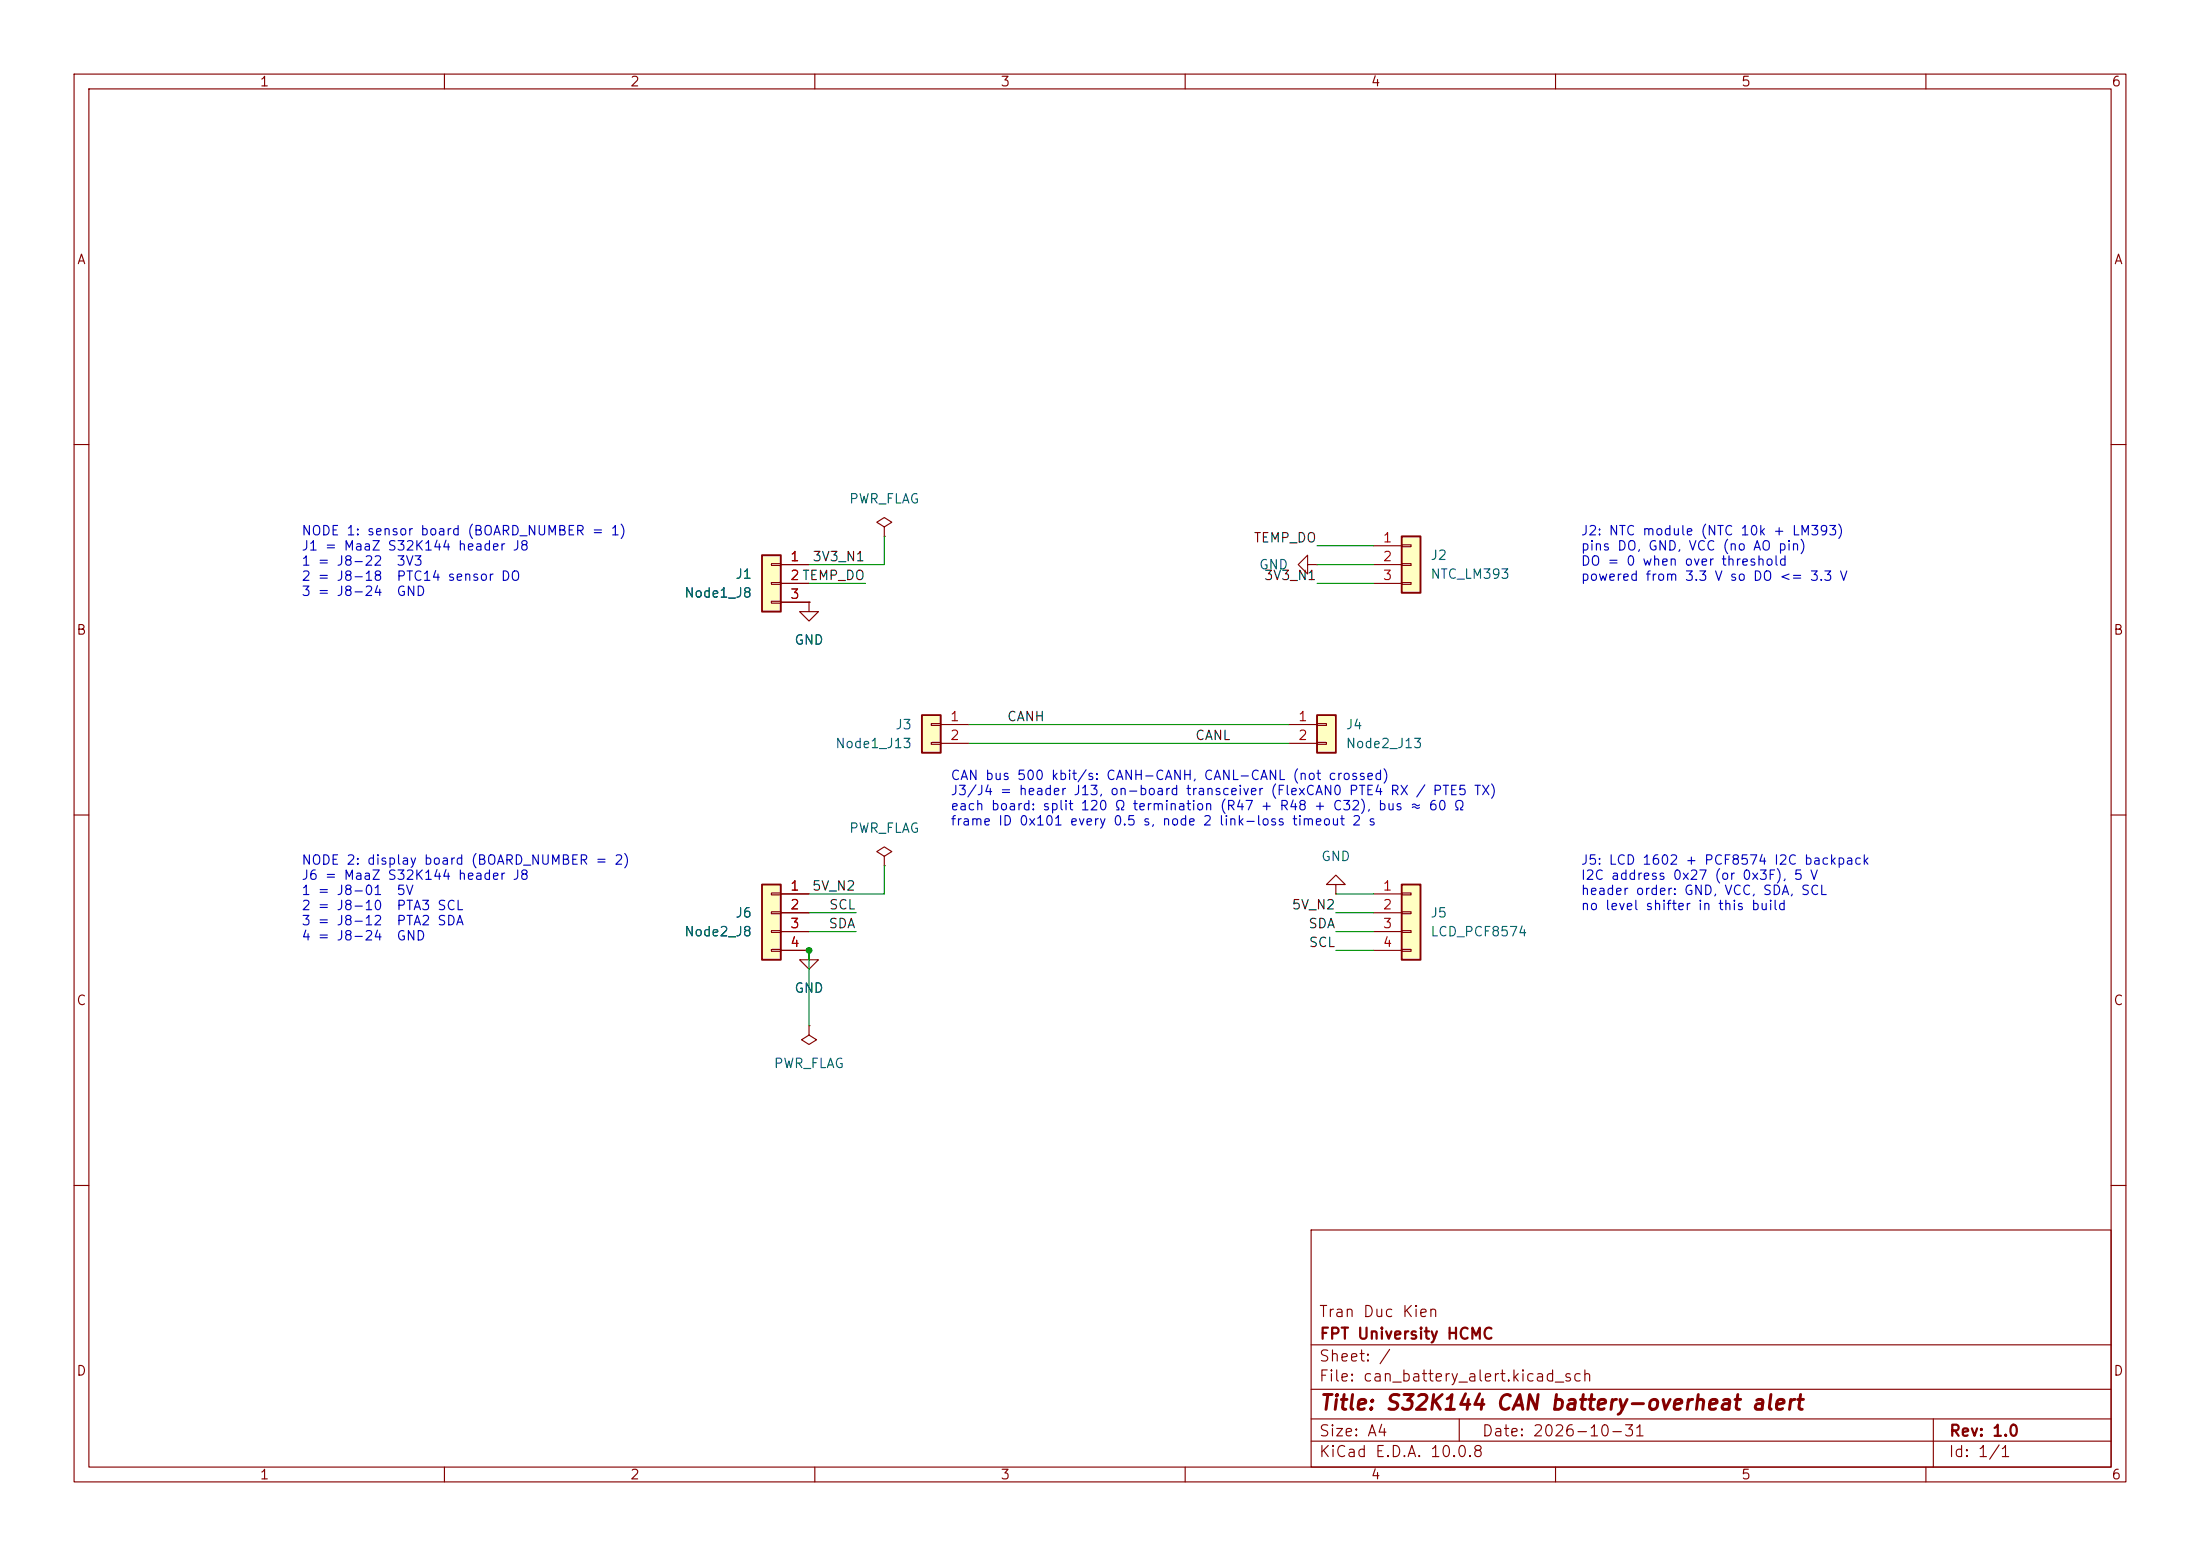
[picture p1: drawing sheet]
(kicad_sch
 (version 20260306)
 (generator "eeschema")
 (generator_version "10.0")
 (paper "A4")
 (title_block
  (title "S32K144 CAN battery-overheat alert")
  (date "2026-10-31")
  (rev "1.0")
  (company "FPT University HCMC")
  (comment 1 "Tran Duc Kien"))
 (lib_symbols
  (symbol "Connector_Generic:Conn_01x02"
   (pin_names
    (offset 1.016) (hide yes)) (exclude_from_sim no) (in_bom yes) (on_board yes)
   (in_pos_files yes)
   (duplicate_pin_numbers_are_jumpers no)
   (property "Reference" "J" (at 0 2.54 0) (show_name no) (do_not_autoplace no) (effects (font (size 1.27 1.27))))
   (property "Value" "Conn_01x02" (at 0 -5.08 0) (show_name no) (do_not_autoplace no) (effects (font (size 1.27 1.27))))
   (property "Footprint" "" (at 0 0 0) (show_name no) (do_not_autoplace no) (hide yes) (effects (font (size 1.27 1.27))))
   (property "Datasheet" "" (at 0 0 0) (show_name no) (do_not_autoplace no) (hide yes) (effects (font (size 1.27 1.27))))
   (property "Description" "Generic connector, single row, 01x02, script generated (kicad-library-utils/schlib/autogen/connector/)" (at 0 0 0) (show_name no) (do_not_autoplace no) (hide yes) (effects (font (size 1.27 1.27))))
   (symbol "Conn_01x02_1_1"
    (rectangle (start -1.27 1.27) (end 1.27 -3.81) (stroke (width 0.254) (type default)) (fill (type background)))
    (rectangle (start -1.27 0.127) (end 0 -0.127) (stroke (width 0.1524) (type default)) (fill (type none)))
    (rectangle (start -1.27 -2.413) (end 0 -2.667) (stroke (width 0.1524) (type default)) (fill (type none)))
    (pin passive line (at -5.08 0 0) (length 3.81) (name "Pin_1" (effects (font (size 1.27 1.27)))) (number "1" (effects (font (size 1.27 1.27)))))
    (pin passive line (at -5.08 -2.54 0) (length 3.81) (name "Pin_2" (effects (font (size 1.27 1.27)))) (number "2" (effects (font (size 1.27 1.27))))))
   (embedded_fonts no))
  (symbol "Connector_Generic:Conn_01x03"
   (pin_names
    (offset 1.016) (hide yes)) (exclude_from_sim no) (in_bom yes) (on_board yes)
   (in_pos_files yes)
   (duplicate_pin_numbers_are_jumpers no)
   (property "Reference" "J" (at 0 5.08 0) (show_name no) (do_not_autoplace no) (effects (font (size 1.27 1.27))))
   (property "Value" "Conn_01x03" (at 0 -5.08 0) (show_name no) (do_not_autoplace no) (effects (font (size 1.27 1.27))))
   (property "Footprint" "" (at 0 0 0) (show_name no) (do_not_autoplace no) (hide yes) (effects (font (size 1.27 1.27))))
   (property "Datasheet" "" (at 0 0 0) (show_name no) (do_not_autoplace no) (hide yes) (effects (font (size 1.27 1.27))))
   (property "Description" "Generic connector, single row, 01x03, script generated (kicad-library-utils/schlib/autogen/connector/)" (at 0 0 0) (show_name no) (do_not_autoplace no) (hide yes) (effects (font (size 1.27 1.27))))
   (symbol "Conn_01x03_1_1"
    (rectangle (start -1.27 3.81) (end 1.27 -3.81) (stroke (width 0.254) (type default)) (fill (type background)))
    (rectangle (start -1.27 2.667) (end 0 2.413) (stroke (width 0.1524) (type default)) (fill (type none)))
    (rectangle (start -1.27 0.127) (end 0 -0.127) (stroke (width 0.1524) (type default)) (fill (type none)))
    (rectangle (start -1.27 -2.413) (end 0 -2.667) (stroke (width 0.1524) (type default)) (fill (type none)))
    (pin passive line (at -5.08 2.54 0) (length 3.81) (name "Pin_1" (effects (font (size 1.27 1.27)))) (number "1" (effects (font (size 1.27 1.27)))))
    (pin passive line (at -5.08 0 0) (length 3.81) (name "Pin_2" (effects (font (size 1.27 1.27)))) (number "2" (effects (font (size 1.27 1.27)))))
    (pin passive line (at -5.08 -2.54 0) (length 3.81) (name "Pin_3" (effects (font (size 1.27 1.27)))) (number "3" (effects (font (size 1.27 1.27))))))
   (embedded_fonts no))
  (symbol "Connector_Generic:Conn_01x04"
   (pin_names
    (offset 1.016) (hide yes)) (exclude_from_sim no) (in_bom yes) (on_board yes)
   (in_pos_files yes)
   (duplicate_pin_numbers_are_jumpers no)
   (property "Reference" "J" (at 0 5.08 0) (show_name no) (do_not_autoplace no) (effects (font (size 1.27 1.27))))
   (property "Value" "Conn_01x04" (at 0 -7.62 0) (show_name no) (do_not_autoplace no) (effects (font (size 1.27 1.27))))
   (property "Footprint" "" (at 0 0 0) (show_name no) (do_not_autoplace no) (hide yes) (effects (font (size 1.27 1.27))))
   (property "Datasheet" "" (at 0 0 0) (show_name no) (do_not_autoplace no) (hide yes) (effects (font (size 1.27 1.27))))
   (property "Description" "Generic connector, single row, 01x04, script generated (kicad-library-utils/schlib/autogen/connector/)" (at 0 0 0) (show_name no) (do_not_autoplace no) (hide yes) (effects (font (size 1.27 1.27))))
   (symbol "Conn_01x04_1_1"
    (rectangle (start -1.27 3.81) (end 1.27 -6.35) (stroke (width 0.254) (type default)) (fill (type background)))
    (rectangle (start -1.27 2.667) (end 0 2.413) (stroke (width 0.1524) (type default)) (fill (type none)))
    (rectangle (start -1.27 0.127) (end 0 -0.127) (stroke (width 0.1524) (type default)) (fill (type none)))
    (rectangle (start -1.27 -2.413) (end 0 -2.667) (stroke (width 0.1524) (type default)) (fill (type none)))
    (rectangle (start -1.27 -4.953) (end 0 -5.207) (stroke (width 0.1524) (type default)) (fill (type none)))
    (pin passive line (at -5.08 2.54 0) (length 3.81) (name "Pin_1" (effects (font (size 1.27 1.27)))) (number "1" (effects (font (size 1.27 1.27)))))
    (pin passive line (at -5.08 0 0) (length 3.81) (name "Pin_2" (effects (font (size 1.27 1.27)))) (number "2" (effects (font (size 1.27 1.27)))))
    (pin passive line (at -5.08 -2.54 0) (length 3.81) (name "Pin_3" (effects (font (size 1.27 1.27)))) (number "3" (effects (font (size 1.27 1.27)))))
    (pin passive line (at -5.08 -5.08 0) (length 3.81) (name "Pin_4" (effects (font (size 1.27 1.27)))) (number "4" (effects (font (size 1.27 1.27))))))
   (embedded_fonts no))
  (symbol "power:GND"
   (power global)
   (pin_numbers (hide yes))
   (pin_names
    (offset 0) (hide yes)) (exclude_from_sim no) (in_bom yes) (on_board yes)
   (in_pos_files yes)
   (duplicate_pin_numbers_are_jumpers no)
   (property "Reference" "#PWR" (at 0 -6.35 0) (show_name no) (do_not_autoplace no) (hide yes) (effects (font (size 1.27 1.27))))
   (property "Value" "GND" (at 0 -3.81 0) (show_name no) (do_not_autoplace no) (effects (font (size 1.27 1.27))))
   (property "Footprint" "" (at 0 0 0) (show_name no) (do_not_autoplace no) (hide yes) (effects (font (size 1.27 1.27))))
   (property "Datasheet" "" (at 0 0 0) (show_name no) (do_not_autoplace no) (hide yes) (effects (font (size 1.27 1.27))))
   (property "Description" "Power symbol creates a global label with name \"GND\" , ground" (at 0 0 0) (show_name no) (do_not_autoplace no) (hide yes) (effects (font (size 1.27 1.27))))
   (symbol "GND_0_1"
    (polyline (pts (xy 0 0) (xy 0 -1.27) (xy 1.27 -1.27) (xy 0 -2.54) (xy -1.27 -1.27) (xy 0 -1.27)) (stroke (width 0) (type default)) (fill (type none))))
   (symbol "GND_1_1"
    (pin power_in line (at 0 0 270) (length 0) (name "" (effects (font (size 1.27 1.27)))) (number "1" (effects (font (size 1.27 1.27))))))
   (embedded_fonts no))
  (symbol "power:PWR_FLAG"
   (power global)
   (pin_numbers (hide yes))
   (pin_names
    (offset 0) (hide yes)) (exclude_from_sim no) (in_bom yes) (on_board yes)
   (in_pos_files yes)
   (duplicate_pin_numbers_are_jumpers no)
   (property "Reference" "#FLG" (at 0 1.905 0) (show_name no) (do_not_autoplace no) (hide yes) (effects (font (size 1.27 1.27))))
   (property "Value" "PWR_FLAG" (at 0 3.81 0) (show_name no) (do_not_autoplace no) (effects (font (size 1.27 1.27))))
   (property "Footprint" "" (at 0 0 0) (show_name no) (do_not_autoplace no) (hide yes) (effects (font (size 1.27 1.27))))
   (property "Datasheet" "" (at 0 0 0) (show_name no) (do_not_autoplace no) (hide yes) (effects (font (size 1.27 1.27))))
   (property "Description" "Special symbol for telling ERC where power comes from" (at 0 0 0) (show_name no) (do_not_autoplace no) (hide yes) (effects (font (size 1.27 1.27))))
   (symbol "PWR_FLAG_0_0"
    (pin power_out line (at 0 0 90) (length 0) (name "" (effects (font (size 1.27 1.27)))) (number "1" (effects (font (size 1.27 1.27))))))
   (symbol "PWR_FLAG_0_1"
    (polyline (pts (xy 0 0) (xy 0 1.27) (xy -1.016 1.905) (xy 0 2.54) (xy 1.016 1.905) (xy 0 1.27)) (stroke (width 0) (type default)) (fill (type none))))
   (embedded_fonts no)))
 (junction
  (at 109.22 128.27)
  (diameter 0)
  (color 0 0 0 0))
 (wire
  (pts (xy 130.81 97.79) (xy 173.99 97.79))
  (stroke (width 0) (type default)))
 (wire
  (pts (xy 115.57 123.19) (xy 109.22 123.19))
  (stroke (width 0) (type default)))
 (wire
  (pts (xy 180.34 125.73) (xy 185.42 125.73))
  (stroke (width 0) (type default)))
 (wire
  (pts (xy 109.22 128.27) (xy 109.22 138.43))
  (stroke (width 0) (type default)))
 (wire
  (pts (xy 109.22 76.2) (xy 119.38 76.2))
  (stroke (width 0) (type default)))
 (wire
  (pts (xy 119.38 116.84) (xy 119.38 120.65))
  (stroke (width 0) (type default)))
 (wire
  (pts (xy 177.8 78.74) (xy 185.42 78.74))
  (stroke (width 0) (type default)))
 (wire
  (pts (xy 115.57 125.73) (xy 109.22 125.73))
  (stroke (width 0) (type default)))
 (wire
  (pts (xy 180.34 123.19) (xy 185.42 123.19))
  (stroke (width 0) (type default)))
 (wire
  (pts (xy 177.8 73.66) (xy 185.42 73.66))
  (stroke (width 0) (type default)))
 (wire
  (pts (xy 180.34 128.27) (xy 185.42 128.27))
  (stroke (width 0) (type default)))
 (wire
  (pts (xy 109.22 120.65) (xy 119.38 120.65))
  (stroke (width 0) (type default)))
 (wire
  (pts (xy 119.38 72.39) (xy 119.38 76.2))
  (stroke (width 0) (type default)))
 (wire
  (pts (xy 116.84 78.74) (xy 109.22 78.74))
  (stroke (width 0) (type default)))
 (wire
  (pts (xy 180.34 120.65) (xy 185.42 120.65))
  (stroke (width 0) (type default)))
 (wire
  (pts (xy 130.81 100.33) (xy 173.99 100.33))
  (stroke (width 0) (type default)))
 (wire
  (pts (xy 177.8 76.2) (xy 185.42 76.2))
  (stroke (width 0) (type default)))
 (label "3V3_N1"
  (at 116.84 76.2 180)
  (effects (font (size 1.27 1.27)) (justify right bottom)))
 (label "TEMP_DO"
  (at 116.84 78.74 180)
  (effects (font (size 1.27 1.27)) (justify right bottom)))
 (label "CANL"
  (at 161.29 100.33 0)
  (effects (font (size 1.27 1.27)) (justify left bottom)))
 (label "CANH"
  (at 135.89 97.79 0)
  (effects (font (size 1.27 1.27)) (justify left bottom)))
 (label "TEMP_DO"
  (at 177.8 73.66 180)
  (effects (font (size 1.27 1.27)) (justify right bottom)))
 (label "5V_N2"
  (at 115.57 120.65 180)
  (effects (font (size 1.27 1.27)) (justify right bottom)))
 (label "SDA"
  (at 115.57 125.73 180)
  (effects (font (size 1.27 1.27)) (justify right bottom)))
 (label "SCL"
  (at 180.34 128.27 180)
  (effects (font (size 1.27 1.27)) (justify right bottom)))
 (label "5V_N2"
  (at 180.34 123.19 180)
  (effects (font (size 1.27 1.27)) (justify right bottom)))
 (label "SDA"
  (at 180.34 125.73 180)
  (effects (font (size 1.27 1.27)) (justify right bottom)))
 (label "3V3_N1"
  (at 177.8 78.74 180)
  (effects (font (size 1.27 1.27)) (justify right bottom)))
 (label "SCL"
  (at 115.57 123.19 180)
  (effects (font (size 1.27 1.27)) (justify right bottom)))
 (symbol
  (lib_id "power:GND")
  (at 109.22 128.27 0)
  (mirror y)
  (unit 1)
  (body_style 1)
  (exclude_from_sim no)
  (in_bom yes)
  (on_board yes)
  (in_pos_files yes)
  (dnp no)
  (fields_autoplaced yes)
  (property "Reference" "#PWR02" (at 109.22 134.62 0) (hide yes) (show_name no) (do_not_autoplace no) (effects (font (size 1.27 1.27))))
  (property "Value" "GND" (at 109.22 133.35 0) (show_name no) (do_not_autoplace no) (effects (font (size 1.27 1.27))))
  (property "Footprint" "" (at 109.22 128.27 0) (hide yes) (show_name no) (do_not_autoplace no) (effects (font (size 1.27 1.27))))
  (property "Datasheet" "" (at 109.22 128.27 0) (hide yes) (show_name no) (do_not_autoplace no) (effects (font (size 1.27 1.27))))
  (property "Description" "Power symbol creates a global label with name \"GND\" , ground" (at 109.22 128.27 0) (hide yes) (show_name no) (do_not_autoplace no) (effects (font (size 1.27 1.27))))
  (pin "1"))
 (symbol
  (lib_id "Connector_Generic:Conn_01x03")
  (at 104.14 78.74 0)
  (mirror y)
  (unit 1)
  (body_style 1)
  (exclude_from_sim no)
  (in_bom yes)
  (on_board yes)
  (in_pos_files yes)
  (dnp no)
  (fields_autoplaced yes)
  (property "Reference" "J1" (at 101.6 77.47 0) (show_name no) (do_not_autoplace no) (effects (font (size 1.27 1.27)) (justify left)))
  (property "Value" "Node1_J8" (at 101.6 80.01 0) (show_name no) (do_not_autoplace no) (effects (font (size 1.27 1.27)) (justify left)))
  (property "Footprint" "" (at 104.14 78.74 0) (hide yes) (show_name no) (do_not_autoplace no) (effects (font (size 1.27 1.27))))
  (property "Datasheet" "" (at 104.14 78.74 0) (hide yes) (show_name no) (do_not_autoplace no) (effects (font (size 1.27 1.27))))
  (property "Description" "Generic connector, single row, 01x03, script generated (kicad-library-utils/schlib/autogen/connector/)" (at 104.14 78.74 0) (hide yes) (show_name no) (do_not_autoplace no) (effects (font (size 1.27 1.27))))
  (pin "3")
  (pin "2")
  (pin "1"))
 (symbol
  (lib_id "power:GND")
  (at 177.8 76.2 270)
  (unit 1)
  (body_style 1)
  (exclude_from_sim no)
  (in_bom yes)
  (on_board yes)
  (in_pos_files yes)
  (dnp no)
  (fields_autoplaced yes)
  (property "Reference" "#PWR03" (at 171.45 76.2 0) (hide yes) (show_name no) (do_not_autoplace no) (effects (font (size 1.27 1.27))))
  (property "Value" "GND" (at 173.99 76.2 90) (show_name no) (do_not_autoplace no) (effects (font (size 1.27 1.27)) (justify right)))
  (property "Footprint" "" (at 177.8 76.2 0) (hide yes) (show_name no) (do_not_autoplace no) (effects (font (size 1.27 1.27))))
  (property "Datasheet" "" (at 177.8 76.2 0) (hide yes) (show_name no) (do_not_autoplace no) (effects (font (size 1.27 1.27))))
  (property "Description" "Power symbol creates a global label with name \"GND\" , ground" (at 177.8 76.2 0) (hide yes) (show_name no) (do_not_autoplace no) (effects (font (size 1.27 1.27))))
  (pin "1"))
 (symbol
  (lib_id "Connector_Generic:Conn_01x02")
  (at 179.07 97.79 0)
  (unit 1)
  (body_style 1)
  (exclude_from_sim no)
  (in_bom yes)
  (on_board yes)
  (in_pos_files yes)
  (dnp no)
  (fields_autoplaced yes)
  (property "Reference" "J4" (at 181.61 97.79 0) (show_name no) (do_not_autoplace no) (effects (font (size 1.27 1.27)) (justify left)))
  (property "Value" "Node2_J13" (at 181.61 100.33 0) (show_name no) (do_not_autoplace no) (effects (font (size 1.27 1.27)) (justify left)))
  (property "Footprint" "" (at 179.07 97.79 0) (hide yes) (show_name no) (do_not_autoplace no) (effects (font (size 1.27 1.27))))
  (property "Datasheet" "" (at 179.07 97.79 0) (hide yes) (show_name no) (do_not_autoplace no) (effects (font (size 1.27 1.27))))
  (property "Description" "Generic connector, single row, 01x02, script generated (kicad-library-utils/schlib/autogen/connector/)" (at 179.07 97.79 0) (hide yes) (show_name no) (do_not_autoplace no) (effects (font (size 1.27 1.27))))
  (pin "1")
  (pin "2"))
 (symbol
  (lib_id "Connector_Generic:Conn_01x03")
  (at 190.5 76.2 0)
  (unit 1)
  (body_style 1)
  (exclude_from_sim no)
  (in_bom yes)
  (on_board yes)
  (in_pos_files yes)
  (dnp no)
  (fields_autoplaced yes)
  (property "Reference" "J2" (at 193.04 74.93 0) (show_name no) (do_not_autoplace no) (effects (font (size 1.27 1.27)) (justify left)))
  (property "Value" "NTC_LM393" (at 193.04 77.47 0) (show_name no) (do_not_autoplace no) (effects (font (size 1.27 1.27)) (justify left)))
  (property "Footprint" "" (at 190.5 76.2 0) (hide yes) (show_name no) (do_not_autoplace no) (effects (font (size 1.27 1.27))))
  (property "Datasheet" "" (at 190.5 76.2 0) (hide yes) (show_name no) (do_not_autoplace no) (effects (font (size 1.27 1.27))))
  (property "Description" "Generic connector, single row, 01x03, script generated (kicad-library-utils/schlib/autogen/connector/)" (at 190.5 76.2 0) (hide yes) (show_name no) (do_not_autoplace no) (effects (font (size 1.27 1.27))))
  (pin "3")
  (pin "2")
  (pin "1"))
 (symbol
  (lib_id "power:GND")
  (at 109.22 81.28 0)
  (mirror y)
  (unit 1)
  (body_style 1)
  (exclude_from_sim no)
  (in_bom yes)
  (on_board yes)
  (in_pos_files yes)
  (dnp no)
  (fields_autoplaced yes)
  (property "Reference" "#PWR01" (at 109.22 87.63 0) (hide yes) (show_name no) (do_not_autoplace no) (effects (font (size 1.27 1.27))))
  (property "Value" "GND" (at 109.22 86.36 0) (show_name no) (do_not_autoplace no) (effects (font (size 1.27 1.27))))
  (property "Footprint" "" (at 109.22 81.28 0) (hide yes) (show_name no) (do_not_autoplace no) (effects (font (size 1.27 1.27))))
  (property "Datasheet" "" (at 109.22 81.28 0) (hide yes) (show_name no) (do_not_autoplace no) (effects (font (size 1.27 1.27))))
  (property "Description" "Power symbol creates a global label with name \"GND\" , ground" (at 109.22 81.28 0) (hide yes) (show_name no) (do_not_autoplace no) (effects (font (size 1.27 1.27))))
  (pin "1"))
 (symbol
  (lib_id "power:PWR_FLAG")
  (at 119.38 72.39 0)
  (unit 1)
  (body_style 1)
  (exclude_from_sim no)
  (in_bom yes)
  (on_board yes)
  (in_pos_files yes)
  (dnp no)
  (fields_autoplaced yes)
  (property "Reference" "#FLG03" (at 119.38 71.12 0) (hide yes) (show_name no) (do_not_autoplace no) (effects (font (size 1.27 1.27))))
  (property "Value" "PWR_FLAG" (at 119.38 67.31 0) (show_name no) (do_not_autoplace no) (effects (font (size 1.27 1.27))))
  (property "Footprint" "" (at 119.38 72.39 0) (hide yes) (show_name no) (do_not_autoplace no) (effects (font (size 1.27 1.27))))
  (property "Datasheet" "" (at 119.38 72.39 0) (hide yes) (show_name no) (do_not_autoplace no) (effects (font (size 1.27 1.27))))
  (property "Description" "Special symbol for telling ERC where power comes from" (at 119.38 72.39 0) (hide yes) (show_name no) (do_not_autoplace no) (effects (font (size 1.27 1.27))))
  (pin "1"))
 (symbol
  (lib_id "Connector_Generic:Conn_01x04")
  (at 104.14 123.19 0)
  (mirror y)
  (unit 1)
  (body_style 1)
  (exclude_from_sim no)
  (in_bom yes)
  (on_board yes)
  (in_pos_files yes)
  (dnp no)
  (fields_autoplaced yes)
  (property "Reference" "J6" (at 101.6 123.19 0) (show_name no) (do_not_autoplace no) (effects (font (size 1.27 1.27)) (justify left)))
  (property "Value" "Node2_J8" (at 101.6 125.73 0) (show_name no) (do_not_autoplace no) (effects (font (size 1.27 1.27)) (justify left)))
  (property "Footprint" "" (at 104.14 123.19 0) (hide yes) (show_name no) (do_not_autoplace no) (effects (font (size 1.27 1.27))))
  (property "Datasheet" "" (at 104.14 123.19 0) (hide yes) (show_name no) (do_not_autoplace no) (effects (font (size 1.27 1.27))))
  (property "Description" "Generic connector, single row, 01x04, script generated (kicad-library-utils/schlib/autogen/connector/)" (at 104.14 123.19 0) (hide yes) (show_name no) (do_not_autoplace no) (effects (font (size 1.27 1.27))))
  (pin "2")
  (pin "1")
  (pin "3")
  (pin "4"))
 (symbol
  (lib_id "power:PWR_FLAG")
  (at 109.22 138.43 180)
  (unit 1)
  (body_style 1)
  (exclude_from_sim no)
  (in_bom yes)
  (on_board yes)
  (in_pos_files yes)
  (dnp no)
  (fields_autoplaced yes)
  (property "Reference" "#FLG01" (at 109.22 139.7 0) (hide yes) (show_name no) (do_not_autoplace no) (effects (font (size 1.27 1.27))))
  (property "Value" "PWR_FLAG" (at 109.22 143.51 0) (show_name no) (do_not_autoplace no) (effects (font (size 1.27 1.27))))
  (property "Footprint" "" (at 109.22 138.43 0) (hide yes) (show_name no) (do_not_autoplace no) (effects (font (size 1.27 1.27))))
  (property "Datasheet" "" (at 109.22 138.43 0) (hide yes) (show_name no) (do_not_autoplace no) (effects (font (size 1.27 1.27))))
  (property "Description" "Special symbol for telling ERC where power comes from" (at 109.22 138.43 0) (hide yes) (show_name no) (do_not_autoplace no) (effects (font (size 1.27 1.27))))
  (pin "1"))
 (symbol
  (lib_id "power:PWR_FLAG")
  (at 119.38 116.84 0)
  (unit 1)
  (body_style 1)
  (exclude_from_sim no)
  (in_bom yes)
  (on_board yes)
  (in_pos_files yes)
  (dnp no)
  (fields_autoplaced yes)
  (property "Reference" "#FLG02" (at 119.38 114.3 0) (hide yes) (show_name no) (do_not_autoplace no) (effects (font (size 1.27 1.27))))
  (property "Value" "PWR_FLAG" (at 119.38 111.76 0) (show_name no) (do_not_autoplace no) (effects (font (size 1.27 1.27))))
  (property "Footprint" "" (at 119.38 116.84 0) (hide yes) (show_name no) (do_not_autoplace no) (effects (font (size 1.27 1.27))))
  (property "Datasheet" "" (at 119.38 116.84 0) (hide yes) (show_name no) (do_not_autoplace no) (effects (font (size 1.27 1.27))))
  (property "Description" "Special symbol for telling ERC where power comes from" (at 119.38 116.84 0) (hide yes) (show_name no) (do_not_autoplace no) (effects (font (size 1.27 1.27))))
  (pin "1"))
 (symbol
  (lib_id "Connector_Generic:Conn_01x02")
  (at 125.73 97.79 0)
  (mirror y)
  (unit 1)
  (body_style 1)
  (exclude_from_sim no)
  (in_bom yes)
  (on_board yes)
  (in_pos_files yes)
  (dnp no)
  (fields_autoplaced yes)
  (property "Reference" "J3" (at 123.19 97.79 0) (show_name no) (do_not_autoplace no) (effects (font (size 1.27 1.27)) (justify left)))
  (property "Value" "Node1_J13" (at 123.19 100.33 0) (show_name no) (do_not_autoplace no) (effects (font (size 1.27 1.27)) (justify left)))
  (property "Footprint" "" (at 125.73 97.79 0) (hide yes) (show_name no) (do_not_autoplace no) (effects (font (size 1.27 1.27))))
  (property "Datasheet" "" (at 125.73 97.79 0) (hide yes) (show_name no) (do_not_autoplace no) (effects (font (size 1.27 1.27))))
  (property "Description" "Generic connector, single row, 01x02, script generated (kicad-library-utils/schlib/autogen/connector/)" (at 125.73 97.79 0) (hide yes) (show_name no) (do_not_autoplace no) (effects (font (size 1.27 1.27))))
  (pin "1")
  (pin "2"))
 (symbol
  (lib_id "power:GND")
  (at 180.34 120.65 180)
  (unit 1)
  (body_style 1)
  (exclude_from_sim no)
  (in_bom yes)
  (on_board yes)
  (in_pos_files yes)
  (dnp no)
  (fields_autoplaced yes)
  (property "Reference" "#PWR04" (at 180.34 114.3 0) (hide yes) (show_name no) (do_not_autoplace no) (effects (font (size 1.27 1.27))))
  (property "Value" "GND" (at 180.34 115.57 0) (show_name no) (do_not_autoplace no) (effects (font (size 1.27 1.27))))
  (property "Footprint" "" (at 180.34 120.65 0) (hide yes) (show_name no) (do_not_autoplace no) (effects (font (size 1.27 1.27))))
  (property "Datasheet" "" (at 180.34 120.65 0) (hide yes) (show_name no) (do_not_autoplace no) (effects (font (size 1.27 1.27))))
  (property "Description" "Power symbol creates a global label with name \"GND\" , ground" (at 180.34 120.65 0) (hide yes) (show_name no) (do_not_autoplace no) (effects (font (size 1.27 1.27))))
  (pin "1"))
 (symbol
  (lib_id "Connector_Generic:Conn_01x04")
  (at 190.5 123.19 0)
  (unit 1)
  (body_style 1)
  (exclude_from_sim no)
  (in_bom yes)
  (on_board yes)
  (in_pos_files yes)
  (dnp no)
  (fields_autoplaced yes)
  (property "Reference" "J5" (at 193.04 123.19 0) (show_name no) (do_not_autoplace no) (effects (font (size 1.27 1.27)) (justify left)))
  (property "Value" "LCD_PCF8574" (at 193.04 125.73 0) (show_name no) (do_not_autoplace no) (effects (font (size 1.27 1.27)) (justify left)))
  (property "Footprint" "" (at 190.5 123.19 0) (hide yes) (show_name no) (do_not_autoplace no) (effects (font (size 1.27 1.27))))
  (property "Datasheet" "" (at 190.5 123.19 0) (hide yes) (show_name no) (do_not_autoplace no) (effects (font (size 1.27 1.27))))
  (property "Description" "Generic connector, single row, 01x04, script generated (kicad-library-utils/schlib/autogen/connector/)" (at 190.5 123.19 0) (hide yes) (show_name no) (do_not_autoplace no) (effects (font (size 1.27 1.27))))
  (pin "2")
  (pin "1")
  (pin "3")
  (pin "4"))
 (text "NODE 1: sensor board (BOARD_NUMBER = 1)\nJ1 = MaaZ S32K144 header J8\n1 = J8-22  3V3\n2 = J8-18  PTC14 sensor DO\n3 = J8-24  GND"
  (exclude_from_sim no)
  (at 40.64 71.12 0)
  (effects (font (size 1.27 1.27)) (justify left top)))
 (text "J2: NTC module (NTC 10k + LM393)\npins DO, GND, VCC (no AO pin)\nDO = 0 when over threshold\npowered from 3.3 V so DO <= 3.3 V"
  (exclude_from_sim no)
  (at 213.36 71.12 0)
  (effects (font (size 1.27 1.27)) (justify left top)))
 (text "NODE 2: display board (BOARD_NUMBER = 2)\nJ6 = MaaZ S32K144 header J8\n1 = J8-01  5V\n2 = J8-10  PTA3 SCL\n3 = J8-12  PTA2 SDA\n4 = J8-24  GND"
  (exclude_from_sim no)
  (at 40.64 115.57 0)
  (effects (font (size 1.27 1.27)) (justify left top)))
 (text "J5: LCD 1602 + PCF8574 I2C backpack\nI2C address 0x27 (or 0x3F), 5 V\nheader order: GND, VCC, SDA, SCL\nno level shifter in this build"
  (exclude_from_sim no)
  (at 213.36 115.57 0)
  (effects (font (size 1.27 1.27)) (justify left top)))
 (text "CAN bus 500 kbit/s: CANH-CANH, CANL-CANL (not crossed)\nJ3/J4 = header J13, on-board transceiver (FlexCAN0 PTE4 RX / PTE5 TX)\neach board: split 120 Ω termination (R47 + R48 + C32), bus ≈ 60 Ω\nframe ID 0x101 every 0.5 s, node 2 link-loss timeout 2 s"
  (exclude_from_sim no)
  (at 128.27 104.14 0)
  (effects (font (size 1.27 1.27)) (justify left top)))
 (sheet_instances
  (path ""
   (page "1")))
 (embedded_fonts no))
